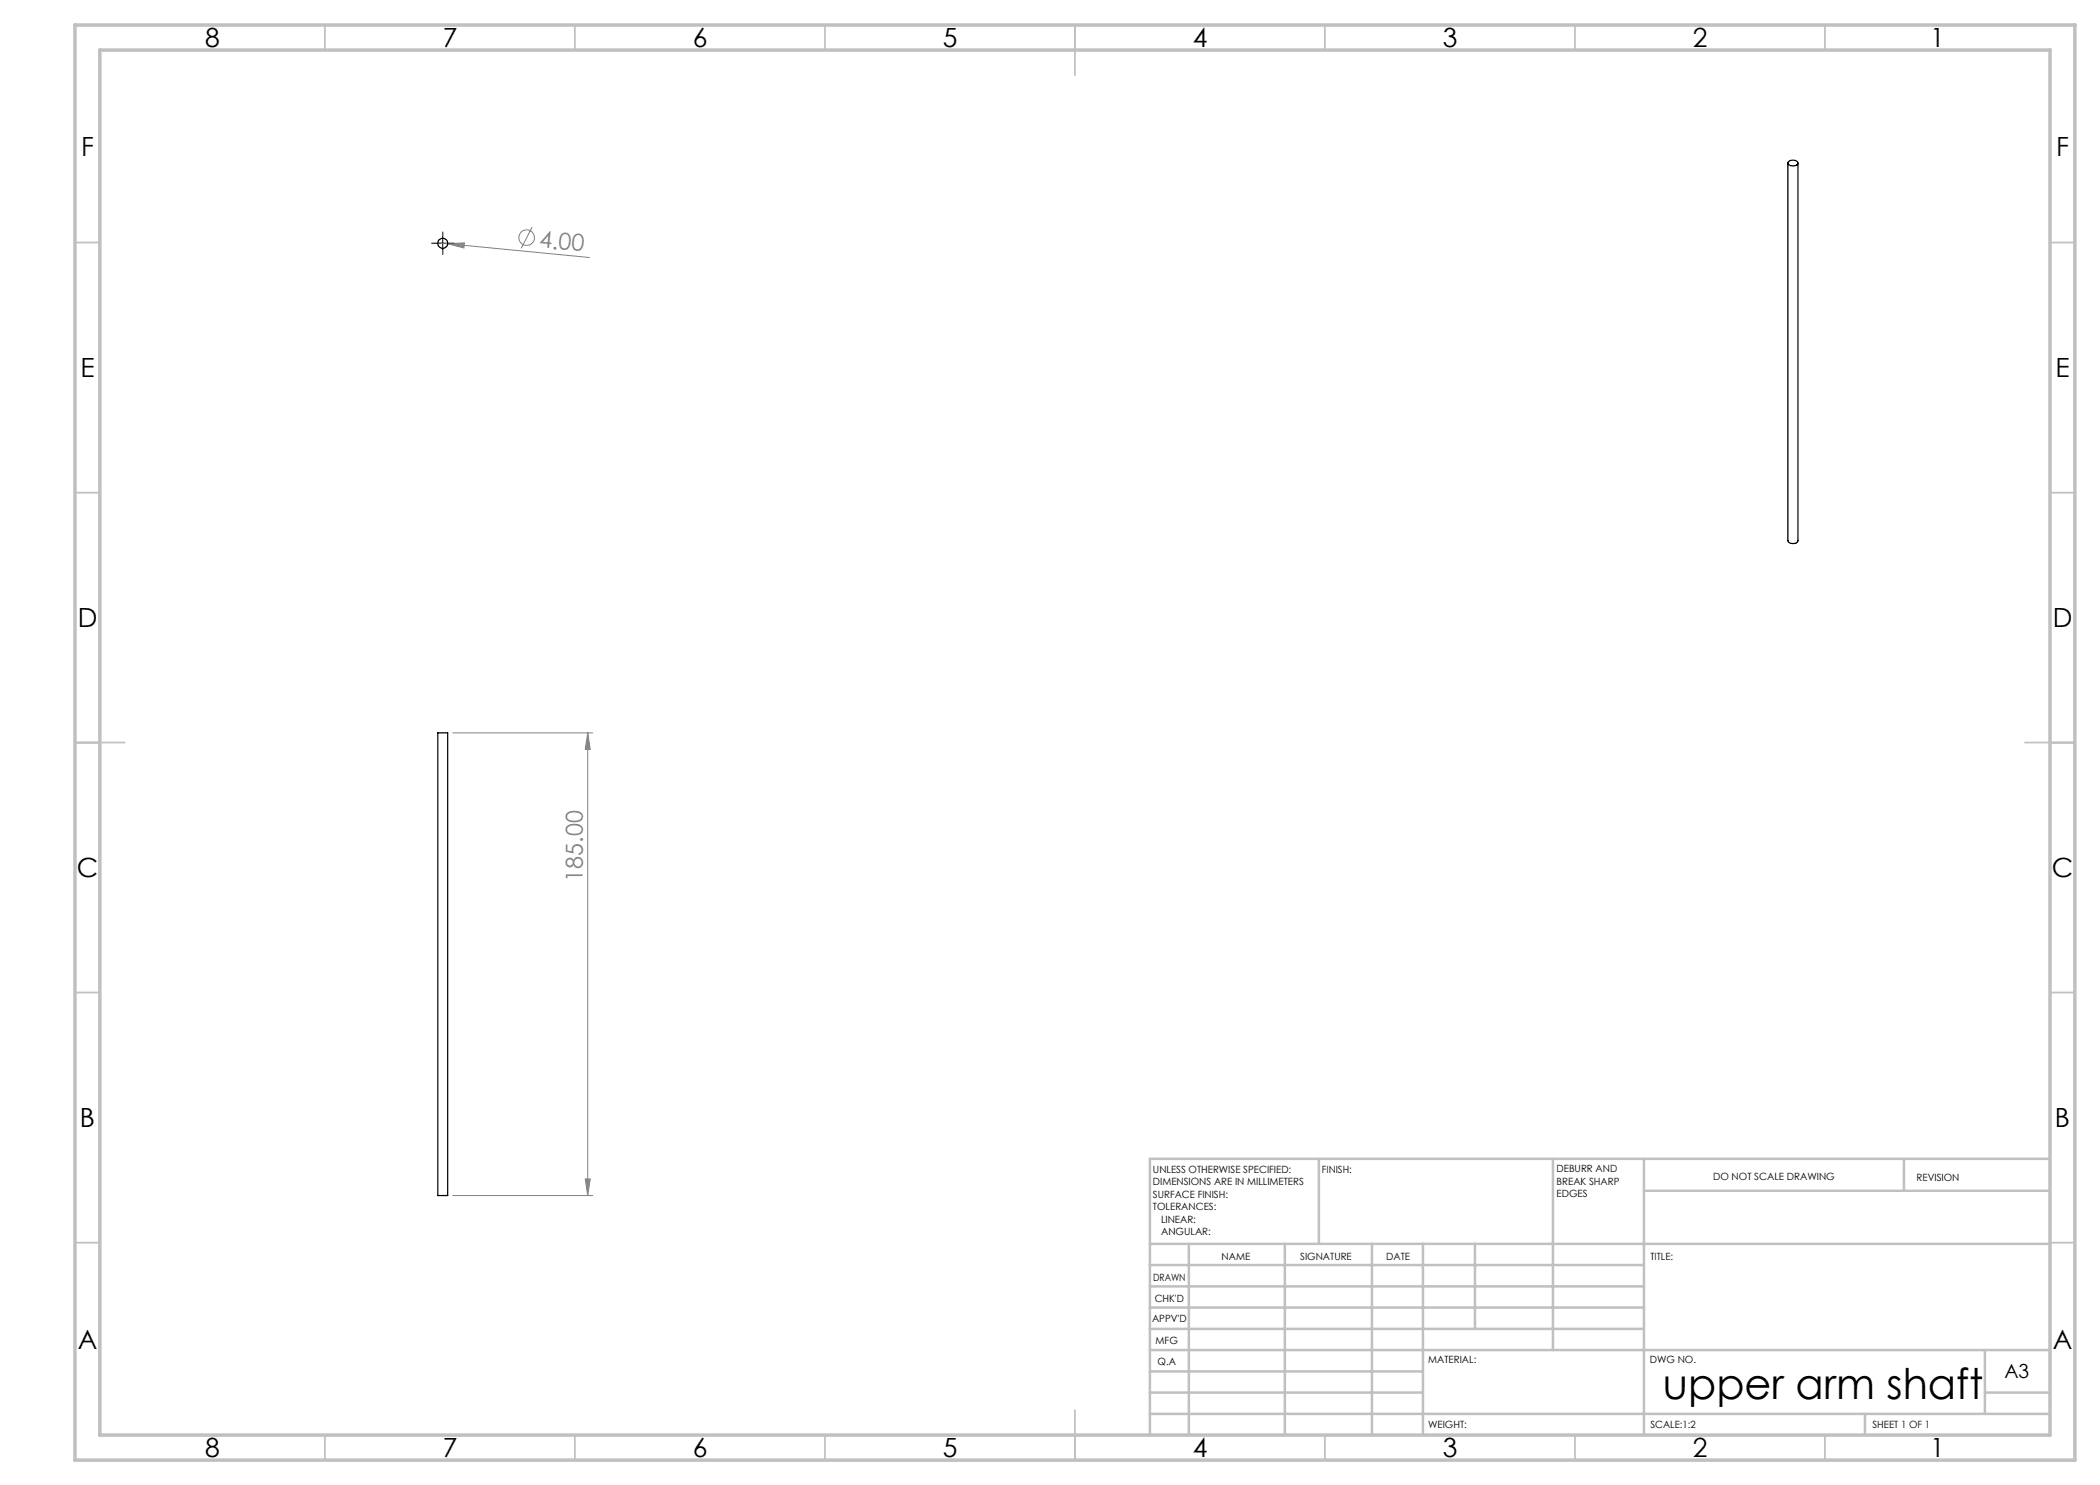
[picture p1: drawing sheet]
<svg xmlns="http://www.w3.org/2000/svg" width="420mm" height="297mm" viewBox="0 0 420 297" stroke-linecap="round" stroke-linejoin="round" font-family="sans-serif">
<g fill="none" stroke="#808080" stroke-width=".2">
<path d="M87.6 48.6l1.9 .2M89.5 48.8l3.4-.2-.1 1zM89.5 48.8l28.4 2.7M106.4 45.4l-2.2 4.3M90.6 146.6h27.9M117.5 146.6l.5 3.3h-.9zM117.5 146.6v92.5M90.6 239.1h27.9M117.1 235.8h.9l-.5 3.3z"/>
<circle cx="105.3" cy="47.5" r="1.57"/>
</g>
<path d="M87.3 48.6h-1M88.6 47.4v-1M88.6 49.9v1M89.8 48.6h1" fill="none" stroke="#000" stroke-width=".2" stroke-dasharray="15.2 1.3 1.3 1.3"/>
<path d="M87.3 48.6h2.5M88.5 47.4v2.5" fill="none" stroke="#000" stroke-width=".2"/>
<g fill="none" stroke="#c0c0c0" stroke-width=".35">
<path d="M65 5v5M115 5v5M165 5v5M215 5v10M265 5v5M315 5v5M365 5v5M15 48.5h5M410 48.5h5M15 98.5h5M410 98.5h5M15 148.5h10"/>
<path d="M405 148.5h10M15 198.5h5M410 198.5h5M15 248.5h5M410 248.5h5M65 287v5M115 287v5M165 287v5M215 282v10M265 287v5M315 287v5M365 287v5"/>
</g>
<g fill="none" stroke="#c0c0c0" stroke-width=".5">
<path d="M263.8 231.8v17M310.6 231.8v38.2M328.8 231.8v55.2M328.8 238.2h81.2M380.8 231.8v6.4M410 231.8h-180v55.2M230 248.8h180M230 257.3h98.8M230 253h98.8M237.8 248.8v38.2M257 248.8v38.2M274.4 248.8v38.2"/>
<path d="M284.6 248.8v38.2M295 248.8v17M230 265.8h98.8M230 261.5h98.8M230 278.5h54.6M230 274.3h54.6M230 270h180M397 278.5h13M397 270v12.8M230 282.8h180M373 282.8v4.2"/>
</g>
<path d="M15 5h400v287h-400zM20 10h390v277h-390z" fill="none" stroke="#c0c0c0" stroke-width=".7"/>
<g fill="#808080">
<path d="M89.5 48.8l3.4-.2-.1 1z"/>
<path d="M117.1 235.8h.9l-.5 3.3zM117.5 146.6l.5 3.3h-.9z"/>
</g>
<g fill="none" stroke="#000" stroke-width=".25">
<path d="M357.6 32.6v75.5a1.14 1.14 0 0 0 2 0v-75.5M357.7 32.3a1.27 1.27 0 0 1 1.9 .3 1.14 1.14 0 0 1-2 0zM87.6 146.6h1.9v92.5h-1.9z"/>
<circle cx="88.5" cy="48.7" r=".99"/>
</g>
<text font-size="8.5" x="332.6" y="279.7">upper arm shaft</text>
<g font-size="5.3">
<text x="41" y="9.5">8</text>
<text x="88.5" y="9.5">7</text>
<text x="138.5" y="9.5">6</text>
<text x="188.5" y="9.5">5</text>
<text x="238.5" y="9.5">4</text>
<text x="288.5" y="9.5">3</text>
<text x="338.5" y="9.5">2</text>
<text x="386" y="9.5">1</text>
<text x="16.2" y="31.2">F</text>
<text x="411.2" y="31.2">F</text>
<text x="16.1" y="75.5">E</text>
<text x="411.1" y="75.5">E</text>
<text x="15.5" y="125.5">D</text>
<text x="410.5" y="125.5">D</text>
<text x="15.4" y="175.5">C</text>
<text x="410.4" y="175.5">C</text>
<text x="16" y="225.5">B</text>
<text x="411" y="225.5">B</text>
<text x="15.5" y="269.8">A</text>
<text x="410.5" y="269.8">A</text>
<text x="41" y="291.5">8</text>
<text x="88.5" y="291.5">7</text>
<text x="138.5" y="291.5">6</text>
<text x="188.5" y="291.5">5</text>
<text x="238.5" y="291.5">4</text>
<text x="288.5" y="291.5">3</text>
<text x="338.5" y="291.5">2</text>
<text x="386" y="291.5">1</text>
</g>
<g font-size="4.7" fill="#808080">
<text x="107.7" y="49.5" transform="rotate(6 107.7 49.5)">4.00</text>
<text x="116.6" y="176.3" transform="rotate(-90 116.6 176.3)">185.00</text>
</g>
<text font-size="3.9" x="400.9" y="275.5">A3</text>
<g font-size="2">
<text x="230.6" y="234.6">UNLESS OTHERWISE SPECIFIED:</text>
<text x="230.6" y="237.1">DIMENSIONS ARE IN MILLIMETERS</text>
<text x="230.6" y="239.6">SURFACE FINISH:</text>
<text x="264.4" y="234.6">FINISH:</text>
<text x="311.3" y="234.5">DEBURR AND</text>
<text x="311.3" y="237">BREAK SHARP</text>
<text x="311.3" y="239.5">EDGES</text>
<text x="342.6" y="236">DO NOT SCALE DRAWING</text>
<text x="383.3" y="236.2">REVISION</text>
<text x="230.6" y="242.1">TOLERANCES:</text>
<text x="232.2" y="244.6">LINEAR:</text>
<text x="232.2" y="247.1">ANGULAR:</text>
<text x="244.3" y="252">NAME</text>
<text x="260" y="251.9">SIGNATURE</text>
<text x="277.2" y="251.9">DATE</text>
<text x="330.1" y="251.9">TITLE:</text>
<text x="230.6" y="256.1">DRAWN</text>
<text x="230.9" y="260.3">CHK'D</text>
<text x="230.4" y="264.4">APPV'D</text>
<text x="231.1" y="268.8">MFG</text>
<text x="231.5" y="273">Q.A</text>
<text x="285.6" y="272.5">MATERIAL:</text>
<text x="330" y="272.5">DWG NO.</text>
<text x="285.6" y="285.5">WEIGHT:</text>
<text x="330.1" y="285.6">SCALE:1:2</text>
<text x="374.5" y="285.6">SHEET 1 OF 1</text>
</g>
</svg>
